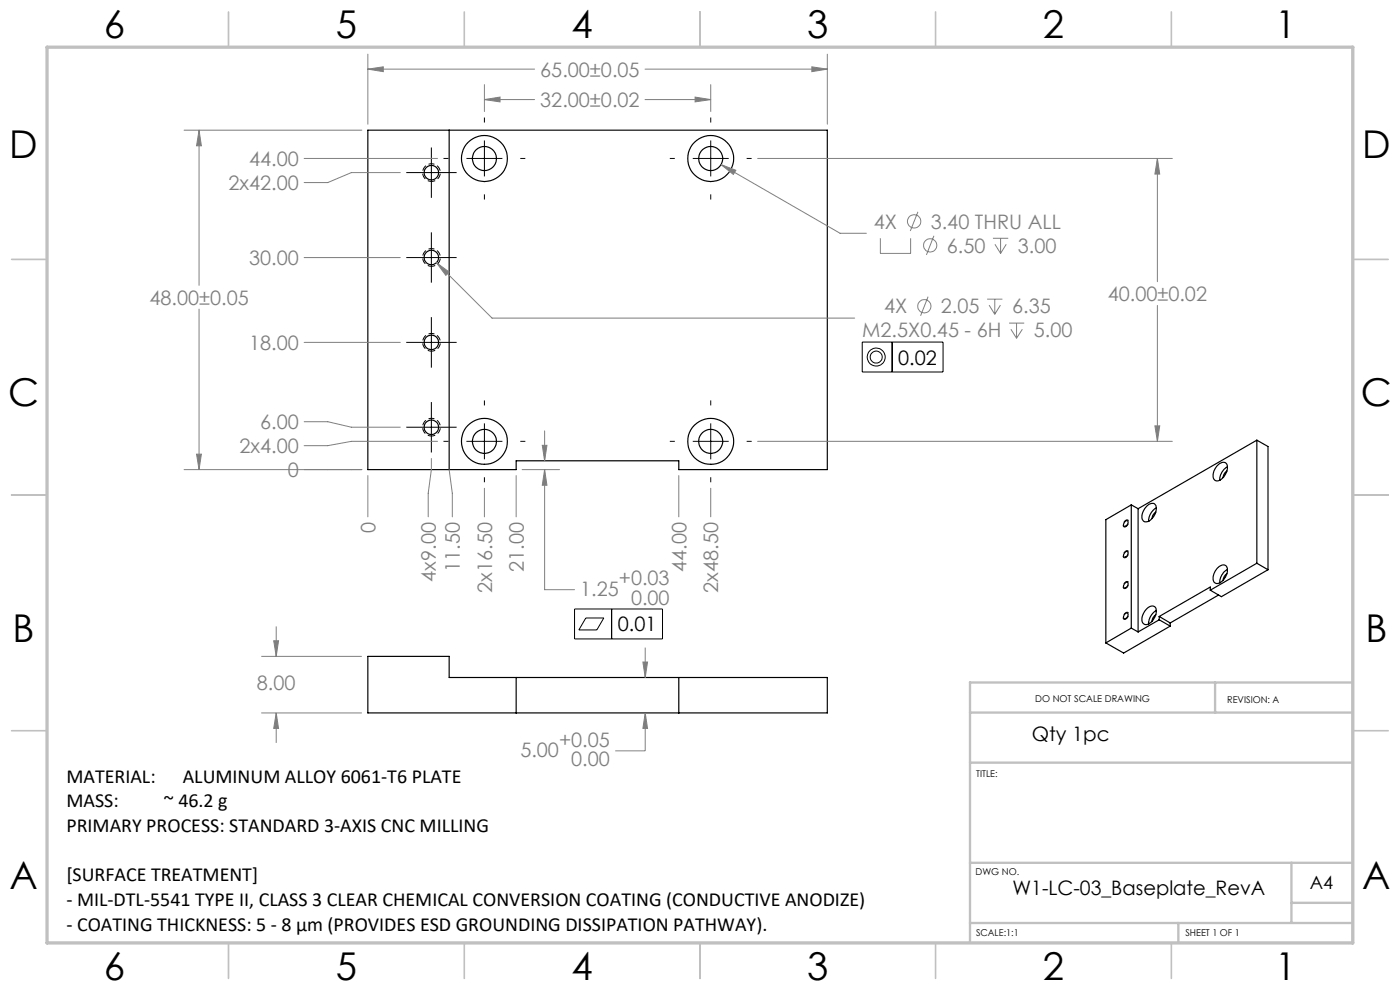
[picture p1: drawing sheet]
<svg xmlns="http://www.w3.org/2000/svg" width="297mm" height="210mm" viewBox="0 0 297 210" stroke-linecap="round" stroke-linejoin="round" font-family="sans-serif">
<g fill="none" stroke="#000" stroke-width=".25">
<path d="M78 27.6h97.5v72h-31.5v-1.9h-34.5v1.9h-31.5zM95.3 27.6v72M258.3 98.7a1.3 1.3 0 0 1 1.9-.3 2.86 2.86 0 0 1-2.1 3.6 1.39 1.39 0 0 1-.6-2.1zM260.3 99.9a1.79 1.79 0 0 0-.8 1.4M260.4 99a3.2 3.2 0 0 0-1.6 2.9M266.6 93.4v26.1M266.6 93.4l2.4 1.3v26.2M266.6 93.4l-25.2 14.5M238.8 117a.39 .39 0 0 1 .5 .2 .39 .39 0 0 1-.1 .5 .52 .52 0 0 1-.8 .3v-.4zM238.8 110.5a.39 .39 0 0 1 .5 .1 .39 .39 0 0 1-.1 .6 .47 .47 0 0 1-.3 .4 .47 .47 0 0 1-.6-.2l.2-.6zM240 107.1v26.1M240 107.1l-5.4 3.1v26.2"/>
<path d="M240 107.1l1.4 .8M241.4 107.9v26.1M243.2 107.4a1.12 1.12 0 0 1 1-.6 1.12 1.12 0 0 1 1.1 .6 2.88 2.88 0 0 1-2.3 3.3 1.16 1.16 0 0 1-.6-1.8zM245.2 108.6a1.65 1.65 0 0 0-.8 1.4M245.3 107.7a3.4 3.4 0 0 0-1.6 2.9M266.6 119.5l2.4 1.4M266.6 119.5l-9.8 5.7M78 139.2h17.3v4.5h80.2v7.5h-97.5zM238.6 123.7a.4 .4 0 0 1 .6-.1 .4 .4 0 0 1 0 .6 .52 .52 0 0 1-.8 .4v-.4zM238.6 130.3a.39 .39 0 0 1 .6-.2 .39 .39 0 0 1 0 .6 .55 .55 0 0 1-.8 .4v-.4zM240 133.2l-5.4 3.2M240 133.2l1.4 .8"/>
<path d="M243.2 129.2a1.19 1.19 0 0 1 2-.2 2.98 2.98 0 0 1-2.2 3.5 1.34 1.34 0 0 1-.5-2.1zM245.2 130.4a1.64 1.64 0 0 0-.8 1.4M245.3 129.5a3.4 3.4 0 0 0-1.6 2.9M245.9 131.5l-4.5 2.5M245.9 130.8v.7M245.9 130.8l2.3 1.3M245.9 131.5l2.3 1.3M248.2 132.8l-9.8 5.7-3.8-2.1M248.2 132.1v.7M256.8 125.2v-.7l-10.9 6.3M258.3 120.5a1.3 1.3 0 0 1 1.9-.4 2.82 2.82 0 0 1-2.1 3.7 1.37 1.37 0 0 1-.6-2.1zM258.5 126.2l-10.3 5.9"/>
<path d="M260.3 121.7a1.79 1.79 0 0 0-.8 1.4M260.4 120.8a3.2 3.2 0 0 0-1.6 2.8M269 120.9l-9.9 5.7-2.3-1.4M109.5 143.7v7.5M144 143.7v7.5"/>
<circle cx="91.5" cy="36.6" r="1.54"/>
<circle cx="102.8" cy="33.6" r="4.9"/>
<circle cx="102.8" cy="33.6" r="2.56"/>
<circle cx="150.8" cy="33.6" r="4.9"/>
<circle cx="150.8" cy="33.6" r="2.55"/>
<circle cx="91.5" cy="54.6" r="1.54"/>
<circle cx="91.5" cy="72.6" r="1.55"/>
<circle cx="91.5" cy="90.6" r="1.55"/>
<circle cx="102.8" cy="93.6" r="4.9"/>
<circle cx="102.8" cy="93.6" r="2.56"/>
<circle cx="150.8" cy="93.6" r="4.9"/>
<circle cx="150.8" cy="93.6" r="2.55"/>
</g>
<g fill="none" stroke="#808080" stroke-width=".21">
<path d="M78 14.7l3.3-.5v1zM78 11.5v14.8M78 14.7h35.4M102.8 17.9v5.8M136.8 14.7h38.7M150.8 17.9v5.8M172.2 14.2l3.3 .5-3.3 .5zM175.5 11.5v14.8M39.1 27.6h37.7M42.2 27.6l.5 3.3h-1zM42.2 27.6v32.9M64.5 33.6h28.3"/>
<path d="M84.9 36.6h-10.4l-5 2.1h-5M102.8 21.1l3.3-.5v1zM102.8 21.1h10.6M136.8 21.1h14M147.5 20.6l3.3 .5-3.3 .5zM153 34.9l3.1 1.2-.5 .9zM153 34.9l25.2 14.6h5.6M160.7 33.6h88M245.5 33.6l.5 3.3h-1zM245.5 33.6v26.2M64.5 54.6h20.4M92.6 55.7l2.7 2-.7 .7z"/>
<path d="M92.6 55.7l11.8 11.8h76.9M186.8 50.5v3.3h6.4v-3.3M194.7 44.9l-1.6 4.1M198.1 50l-1.6 4.1M210.6 50.5h3.3M211.1 51.8l1.2 2M212.3 50.5v3.3M213.5 51.8l-1.2 2M42.2 65.6v34M64.5 72.6h20.4M196.9 62.9l-1.6 4.1M209.4 63.5h3.3"/>
<path d="M209.8 64.7l1.2 2M211 63.5v3.2M212.2 64.7l-1.2 2M214.1 68.5h3.2M214.5 69.8l1.2 1.9M215.7 68.5v3.2M216.9 69.8l-1.2 1.9M245.5 64.8v28.8M39.1 99.6h37.7M41.7 96.3h1l-.5 3.3zM64.5 89.5h5l5 1.1h10.4M91.5 97.3v2.3l-.7 5v5"/>
<path d="M92.8 93.6h-18.3l-5 .9h-5M95.3 99.6l.7 5v5M110.8 99.6h7.9M115 94.5h1l-.5 3.2zM115.5 99.6l.5 3.3h-1zM115.5 99.6v25.5h6.4M115.5 91.4v6.3M160.7 93.6h88M245 90.3h1l-.5 3.3zM78 100.9v8.7M102.8 103.6v6M109.5 100.9v8.7"/>
<path d="M144 100.9v8.7M150.8 103.6v6M55.4 139.2h21.4M58.1 135.9h1l-.5 3.3zM58.6 132.9v6.3M136.9 137.4v6.3M55.4 151.2h21.4M58.6 151.2l.5 3.3h-1zM58.6 151.2v6.4M136.4 140.4h1l-.5 3.3zM136.9 151.2l.5 3.3h-1zM136.9 151.2v8.1h-6.4"/>
<circle cx="193.9" cy="47" r="1.41"/>
<circle cx="197.3" cy="52.1" r="1.42"/>
<circle cx="196.1" cy="65" r="1.42"/>
</g>
<g fill="none" stroke="#000" stroke-width=".21">
<path d="M86.2 36.6h10.7M91.5 31.3v10.7M94.1 33.6h1M99 33.6h7.6M102.8 24.9v1.1M102.8 29.8v7.6M110.4 33.6h1M142.1 33.6h1.1M147 33.6h7.6M150.8 24.9v1.1M150.8 29.8v7.6M158.4 33.6h1.1"/>
<path d="M86.2 54.6h10.7M91.5 49.3v10.7M102.8 41.2v1.1M150.8 41.2v1.1M86.2 72.6h10.7M91.5 67.3v10.7M182.9 72.6h17.2v6.3h-17.2zM189.3 72.6v6.3M86.2 90.6h10.7M91.5 85.3v10.7M94.1 93.6h1M99 93.6h7.6"/>
<path d="M102.8 84.9v1.1M102.8 89.8v7.6M110.4 93.6h1M142.1 93.6h1.1M147 93.6h7.6M150.8 84.9v1.1M150.8 89.8v7.6M158.4 93.6h1.1M102.8 101.2v1.1M150.8 101.2v1.1M121.9 129.2h18.6v6.3h-18.6zM124.3 131.1h3.8l-1.5 2.5h-3.8z"/>
<path d="M129.8 129.2v6.3"/>
<circle cx="185.9" cy="75.8" r="1.27"/>
<circle cx="185.9" cy="75.8" r="1.9"/>
</g>
<path d="M238.9 118.2l-.1 .1a.52 .52 0 0 1-.6-.4 .52 .52 0 0 1 .2-.6l.2-.2a.49 .49 0 0 1 .7-.2 .49 .49 0 0 1 0 .8l-.4 .5M238.9 111.7l-.1 .1a.52 .52 0 0 1-.6-.4 .52 .52 0 0 1 .2-.6l.2-.2a.49 .49 0 0 1 .7-.2 .49 .49 0 0 1 0 .8l-.4 .5M238.9 124.8h-.1a.52 .52 0 0 1-.6-.3 .52 .52 0 0 1 .2-.6l.2-.3a.49 .49 0 0 1 .7-.2 .49 .49 0 0 1 0 .8l-.4 .6M238.9 131.3l-.1 .1a.52 .52 0 0 1-.6-.4 .52 .52 0 0 1 .2-.6l.2-.2a.49 .49 0 0 1 .7-.2 .49 .49 0 0 1 0 .8l-.4 .5" fill="none" stroke="#000" stroke-width=".21" stroke-dasharray="1.3 .6" stroke-dashoffset=".4" stroke-linecap="butt"/>
<path d="M91.5 38.5a1.88 1.88 0 0 1-1.6-2.8 1.88 1.88 0 0 1 3.2-.1 1.88 1.88 0 0 1-1.4 2.9h-.2M91.5 56.5a1.88 1.88 0 0 1-1.6-2.8 1.88 1.88 0 0 1 3.2-.1 1.88 1.88 0 0 1-1.4 2.9h-.2M91.5 74.5a1.88 1.88 0 0 1-1.6-2.8 1.88 1.88 0 0 1 3.2-.1 1.88 1.88 0 0 1-1.4 2.9h-.2M91.5 92.5a1.88 1.88 0 0 1-1.6-2.8 1.88 1.88 0 0 1 3.2-.1 1.88 1.88 0 0 1-1.4 2.9h-.2" fill="none" stroke="#000" stroke-width=".21" stroke-dasharray="1.3 .6" stroke-dashoffset=".5" stroke-linecap="butt"/>
<g fill="none" stroke="#c0c0c0" stroke-width=".35">
<path d="M48.5 2.5v7.5M98.5 2.5v7.5M148.5 2.5v7.5M198.5 2.5v7.5M248.5 2.5v7.5M2.5 55h7.5M287 55h7.5M2.5 105h7.5M287 105h7.5M2.5 155h7.5M287 155h7.5M48.5 200v7.5"/>
<path d="M98.5 200v7.5M148.5 200v7.5M198.5 200v7.5M248.5 200v7.5"/>
</g>
<path d="M205.8 151.2h81.2M257.8 144.8v6.4M287 144.8h-81.2v55.2M205.8 161.8h81.2M205.8 195.8h81.2M205.8 183h81.2M250 195.8v4.2M274 183v12.8M274 191.5h13" fill="none" stroke="#c0c0c0" stroke-width=".5"/>
<path d="M10 10h277v190h-277z" fill="none" stroke="#c0c0c0" stroke-width=".7"/>
<g fill="#808080">
<path d="M172.2 14.2l3.3 .5-3.3 .5zM78 14.7l3.3-.5v1zM42.2 27.6l.5 3.3h-1zM41.7 96.3h1l-.5 3.3zM102.8 21.1l3.3-.5v1zM147.5 20.6l3.3 .5-3.3 .5zM245.5 33.6l.5 3.3h-1zM245 90.3h1l-.5 3.3zM153 34.9l2.6 2.1 .5-.9zM92.6 55.7l2 2.7 .7-.7zM115.5 99.6l.5 3.3h-1zM115 94.5h1l-.5 3.2z"/>
<path d="M58.1 135.9h1l-.5 3.3zM58.6 151.2l.5 3.3h-1zM136.4 140.4h1l-.5 3.3zM136.9 151.2l.5 3.3h-1z"/>
</g>
<g font-size="8.1">
<text x="22" y="8">6</text>
<text x="71.2" y="8">5</text>
<text x="121.2" y="8">4</text>
<text x="171.3" y="8">3</text>
<text x="221.3" y="8">2</text>
<text x="270.5" y="8">1</text>
<text x="2" y="33.6">D</text>
<text x="289" y="33.6">D</text>
<text x="1.7" y="86.1">C</text>
<text x="288.7" y="86.1">C</text>
<text x="2.7" y="136.1">B</text>
<text x="289.7" y="136.1">B</text>
<text x="2" y="188.6">A</text>
<text x="289" y="188.6">A</text>
<text x="22" y="208">6</text>
<text x="71.2" y="208">5</text>
<text x="121.2" y="208">4</text>
<text x="171.3" y="208">3</text>
<text x="221.3" y="208">2</text>
<text x="270.5" y="208">1</text>
</g>
<g font-size="4.2" fill="#808080">
<text x="114.6" y="16.3">65.00±0.05</text>
<text x="114.6" y="22.7">32.00±0.02</text>
<text x="52.8" y="35.2">44.00</text>
<text x="48.5" y="40.3">2x42.00</text>
<text x="185.4" y="48.5">4X</text>
<text x="197.4" y="48.5">3.40 THRU ALL</text>
<text x="200.8" y="53.6">6.50</text>
<text x="215.9" y="53.6">3.00</text>
<text x="52.8" y="56.2">30.00</text>
<text x="31.7" y="64.6">48.00±0.05</text>
<text x="235" y="63.8">40.00±0.02</text>
<text x="182.9" y="71.6">M2.5X0.45 - 6H</text>
<text x="187.6" y="66.5">4X</text>
<text x="199.6" y="66.5">2.05</text>
<text x="214.7" y="66.5">6.35</text>
<text x="219.3" y="71.6">5.00</text>
<text x="52.8" y="74.2">18.00</text>
<text x="55.2" y="91">6.00</text>
<text x="50.8" y="96.1">2x4.00</text>
<text x="61" y="101.2">0</text>
<text x="79.6" y="113.1" transform="rotate(-90 79.6 113.1)">0</text>
<text x="92.5" y="123.4" transform="rotate(-90 92.5 123.4)">4x9.00</text>
<text x="97.6" y="121.3" transform="rotate(-90 97.6 121.3)">11.50</text>
<text x="104.4" y="125.7" transform="rotate(-90 104.4 125.7)">2x16.50</text>
<text x="111.1" y="121.3" transform="rotate(-90 111.1 121.3)">21.00</text>
<text x="131.3" y="124.2">+0.03</text>
<text x="145.6" y="121.3" transform="rotate(-90 145.6 121.3)">44.00</text>
<text x="152.4" y="125.7" transform="rotate(-90 152.4 125.7)">2x48.50</text>
<text x="123.1" y="126.4">1.25</text>
<text x="133.9" y="128.3">0.00</text>
<text x="54.5" y="146.5">8.00</text>
<text x="110.4" y="160.6">5.00</text>
<text x="118.6" y="158.3">+0.05</text>
<text x="121.2" y="162.5">0.00</text>
</g>
<g font-size="4.2">
<text x="190.6" y="77.3">0.02</text>
<text x="131.1" y="134">0.01</text>
<text x="218.9" y="157.2">Qty 1pc</text>
<text x="14.1" y="166.1">MATERIAL:</text>
<text x="38.8" y="166.1">ALUMINUM ALLOY 6061-T6 PLATE</text>
<text x="14.1" y="171.3">MASS:</text>
<text x="34.8" y="171.3">~ 46.2 g</text>
<text x="14.1" y="176.5">PRIMARY PROCESS: STANDARD 3-AXIS CNC MILLING</text>
<text x="14.1" y="187">[SURFACE TREATMENT]</text>
<text x="214.8" y="189.8">W1-LC-03_Baseplate_RevA</text>
<text x="14.1" y="192.2">- MIL-DTL-5541 TYPE II, CLASS 3 CLEAR CHEMICAL CONVERSION COATING (CONDUCTIVE ANODIZE)</text>
<text x="14.1" y="197.4">- COATING THICKNESS: 5 - 8 μm (PROVIDES ESD GROUNDING DISSIPATION PATHWAY).</text>
</g>
<text font-size="3.9" x="277.9" y="188.5">A4</text>
<g font-size="2">
<text x="219.6" y="149">DO NOT SCALE DRAWING</text>
<text x="260.3" y="149.2">REVISION: A</text>
<text x="207.1" y="164.9">TITLE:</text>
<text x="207" y="185.5">DWG NO.</text>
<text x="207.1" y="198.6">SCALE:1:1</text>
<text x="251.5" y="198.6">SHEET 1 OF 1</text>
</g>
</svg>
